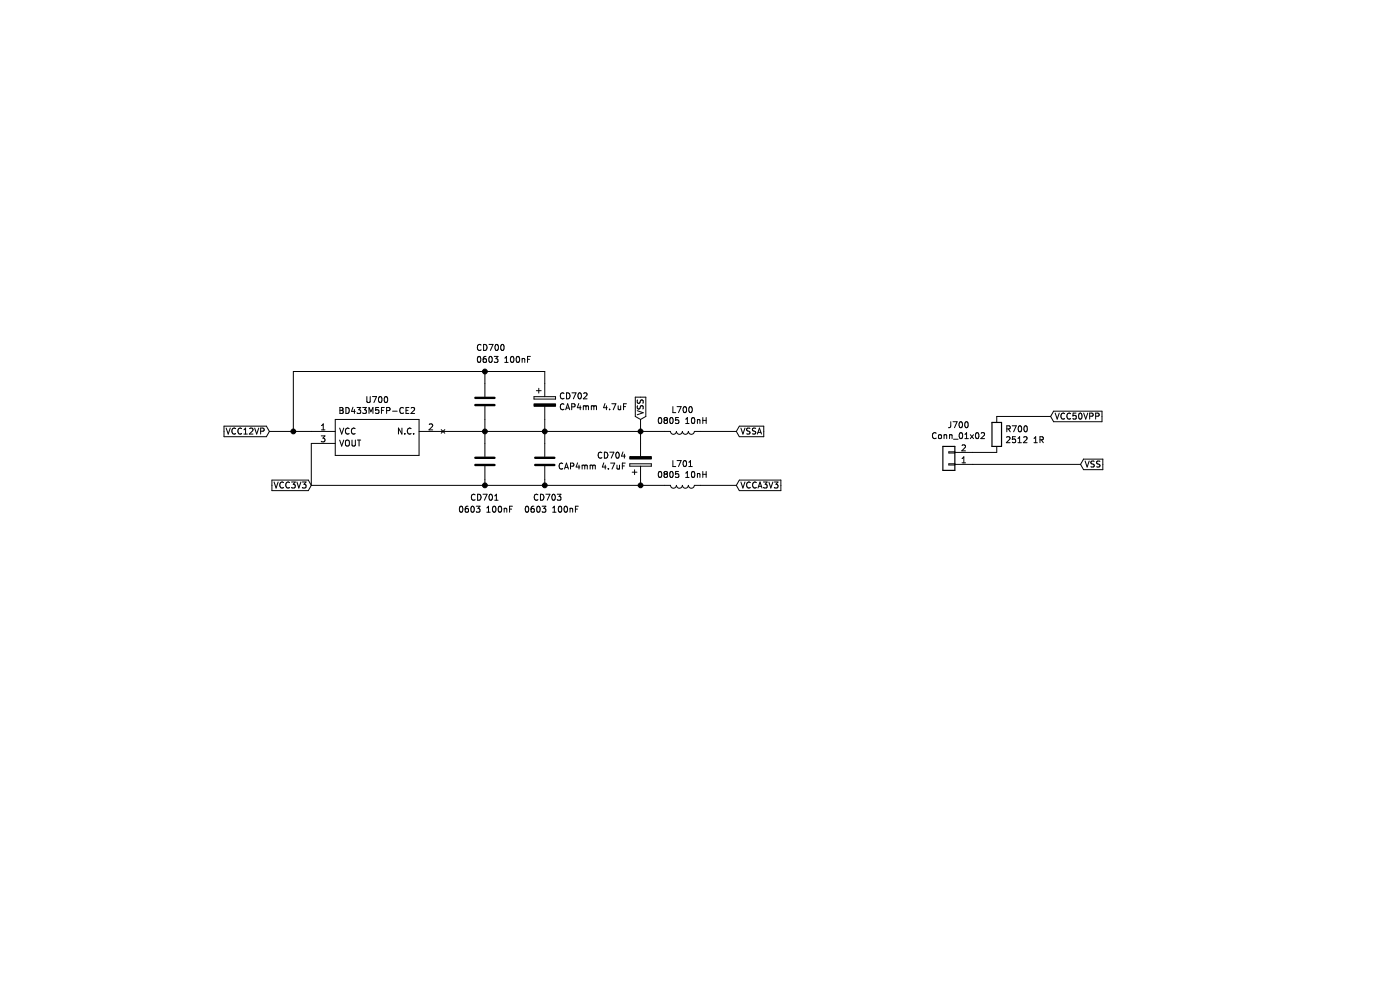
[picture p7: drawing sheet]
EESchema Schematic File Version 4
EELAYER 30 0
EELAYER END
$Descr A4 11693 8268
encoding utf-8
Sheet 8 8
Title ""
Date ""
Rev ""
Comp ""
Comment1 ""
Comment2 ""
Comment3 ""
Comment4 ""
$EndDescr
Text GLabel 5350 3500 1    50   Input ~ 0
VSS
Wire Wire Line
	5350 3600 5350 3500
Text GLabel 2600 4050 0    50   Input ~ 0
VCC3V3
Wire Wire Line
	2600 4050 4050 4050
Wire Wire Line
	2600 3700 2600 4050
Connection ~ 4050 3100
Wire Wire Line
	2450 3100 4050 3100
$Comp
L SamacSys_Parts:BD433M5FP-CE2 U700
U 1 1
P 2600 3600
F 0 "U700" H 3150 3865 50  0000 C CNN
F 1 "BD433M5FP-CE2" H 3150 3774 50  0000 C CNN
F 2 "Sparkdog PF-DI V3:MDAC-TO-252-3" H 3550 3700 50  0001 L CNN
F 3 "" H 3550 3600 50  0001 L CNN
F 4 "ROHM - BD433M5FP-CE2 - LDO, FIXED, AUTO, 3.3V, 0.5A, TO252-3" H 3550 3500 50  0001 L CNN "Description"
F 5 "2.5" H 3550 3400 50  0001 L CNN "Height"
F 6 "755-BD433M5FP-CE2" H 3550 3300 50  0001 L CNN "Mouser Part Number"
F 7 "https://www.mouser.co.uk/ProductDetail/ROHM-Semiconductor/BD433M5FP-CE2?qs=WHeKGGBt0W%252Bm0j7eFV2sYw%3D%3D" H 3550 3200 50  0001 L CNN "Mouser Price/Stock"
F 8 "ROHM Semiconductor" H 3550 3100 50  0001 L CNN "Manufacturer_Name"
F 9 "BD433M5FP-CE2" H 3550 3000 50  0001 L CNN "Manufacturer_Part_Number"
	1    2600 3600
	1    0    0    -1  
$EndComp
Connection ~ 4550 4050
Wire Wire Line
	4550 4050 5350 4050
Wire Wire Line
	4550 3600 5350 3600
Connection ~ 4050 4050
Wire Wire Line
	4050 4050 4550 4050
Wire Wire Line
	4050 3600 4550 3600
Wire Wire Line
	4050 3100 4550 3100
Text GLabel 6150 4050 2    50   Input ~ 0
VCCA3V3
Text GLabel 6150 3600 2    50   Input ~ 0
VSSA
$Comp
L Device:L L701
U 1 1
P 5700 4050
F 0 "L701" V 5519 4050 50  0000 C CNN
F 1 "0805 10nH" V 5610 4050 50  0000 C CNN
F 2 "Samacsys:RESC2012X60N" H 5700 4050 50  0001 C CNN
F 3 "~" H 5700 4050 50  0001 C CNN
	1    5700 4050
	0    1    1    0   
$EndComp
$Comp
L Device:L L700
U 1 1
P 5700 3600
F 0 "L700" V 5519 3600 50  0000 C CNN
F 1 "0805 10nH" V 5610 3600 50  0000 C CNN
F 2 "Samacsys:RESC2012X60N" H 5700 3600 50  0001 C CNN
F 3 "~" H 5700 3600 50  0001 C CNN
	1    5700 3600
	0    1    1    0   
$EndComp
Wire Wire Line
	5350 3600 5550 3600
Wire Wire Line
	4050 4000 4050 4050
Wire Wire Line
	4550 4000 4550 4050
Wire Wire Line
	5350 4050 5550 4050
Connection ~ 5350 4050
Wire Wire Line
	5350 4000 5350 4050
Wire Wire Line
	4050 3200 4050 3100
Wire Wire Line
	2450 3600 2250 3600
Connection ~ 2450 3600
Wire Wire Line
	2450 3100 2450 3600
Wire Wire Line
	4550 3200 4550 3100
Connection ~ 5350 3600
Wire Wire Line
	5350 3700 5350 3600
Wire Wire Line
	4050 3700 4050 3600
Wire Wire Line
	4550 3500 4550 3600
Connection ~ 4550 3600
Wire Wire Line
	4550 3700 4550 3600
Connection ~ 4050 3600
Wire Wire Line
	4050 3500 4050 3600
$Comp
L Device:CP CD704
U 1 1
P 5350 3850
F 0 "CD704" H 5233 3804 50  0000 R CNN
F 1 "CAP4mm 4.7uF" H 5233 3895 50  0000 R CNN
F 2 "Samacsys:CAPAE430X550N" H 5388 3700 50  0001 C CNN
F 3 "~" H 5350 3850 50  0001 C CNN
	1    5350 3850
	1    0    0    1   
$EndComp
$Comp
L Device:CP CD702
U 1 1
P 4550 3350
F 0 "CD702" H 4668 3396 50  0000 L CNN
F 1 "CAP4mm 4.7uF" H 4668 3305 50  0000 L CNN
F 2 "Samacsys:CAPAE430X550N" H 4588 3200 50  0001 C CNN
F 3 "~" H 4550 3350 50  0001 C CNN
	1    4550 3350
	1    0    0    -1  
$EndComp
$Comp
L Device:C CD703
U 1 1
P 4550 3850
F 0 "CD703" H 4450 3550 50  0000 L CNN
F 1 "0603 100nF" H 4375 3450 50  0000 L CNN
F 2 "Samacsys:RESC1608X55N" H 4588 3700 50  0001 C CNN
F 3 "~" H 4550 3850 50  0001 C CNN
	1    4550 3850
	1    0    0    -1  
$EndComp
$Comp
L Device:C CD701
U 1 1
P 4050 3850
F 0 "CD701" H 3925 3550 50  0000 L CNN
F 1 "0603 100nF" H 3825 3450 50  0000 L CNN
F 2 "Samacsys:RESC1608X55N" H 4088 3700 50  0001 C CNN
F 3 "~" H 4050 3850 50  0001 C CNN
	1    4050 3850
	1    0    0    -1  
$EndComp
$Comp
L Device:C CD700
U 1 1
P 4050 3350
F 0 "CD700" H 3975 3800 50  0000 L CNN
F 1 "0603 100nF" H 3975 3700 50  0000 L CNN
F 2 "Samacsys:RESC1608X55N" H 4088 3200 50  0001 C CNN
F 3 "~" H 4050 3350 50  0001 C CNN
	1    4050 3350
	1    0    0    -1  
$EndComp
Wire Wire Line
	3700 3600 4050 3600
Text GLabel 2250 3600 0    50   Input ~ 0
VCC12VP
Wire Wire Line
	2600 3600 2450 3600
Wire Wire Line
	8325 3475 8775 3475
$Comp
L Device:R R700
U 1 1
P 8325 3625
F 0 "R700" H 8395 3671 50  0000 L CNN
F 1 "2512 1R" H 8395 3580 50  0000 L CNN
F 2 "Samacsys:RESC6331X75N" V 8255 3625 50  0001 C CNN
F 3 "~" H 8325 3625 50  0001 C CNN
	1    8325 3625
	1    0    0    -1  
$EndComp
Wire Wire Line
	8125 3775 8325 3775
Text GLabel 8775 3475 2    50   Input ~ 0
VCC50VPP
Text GLabel 9025 3875 2    50   Input ~ 0
VSS
$Comp
L Connector_Generic:Conn_01x02 J700
U 1 1
P 7925 3875
F 0 "J700" H 7843 3550 50  0000 C CNN
F 1 "Conn_01x02" H 7843 3641 50  0000 C CNN
F 2 "Sparkdog PF-DI V3:18772852" H 7925 3875 50  0001 C CNN
F 3 "~" H 7925 3875 50  0001 C CNN
	1    7925 3875
	-1   0    0    1   
$EndComp
Wire Wire Line
	8125 3875 9025 3875
Wire Wire Line
	5850 4050 6150 4050
Wire Wire Line
	5850 3600 6150 3600
$EndSCHEMATC
